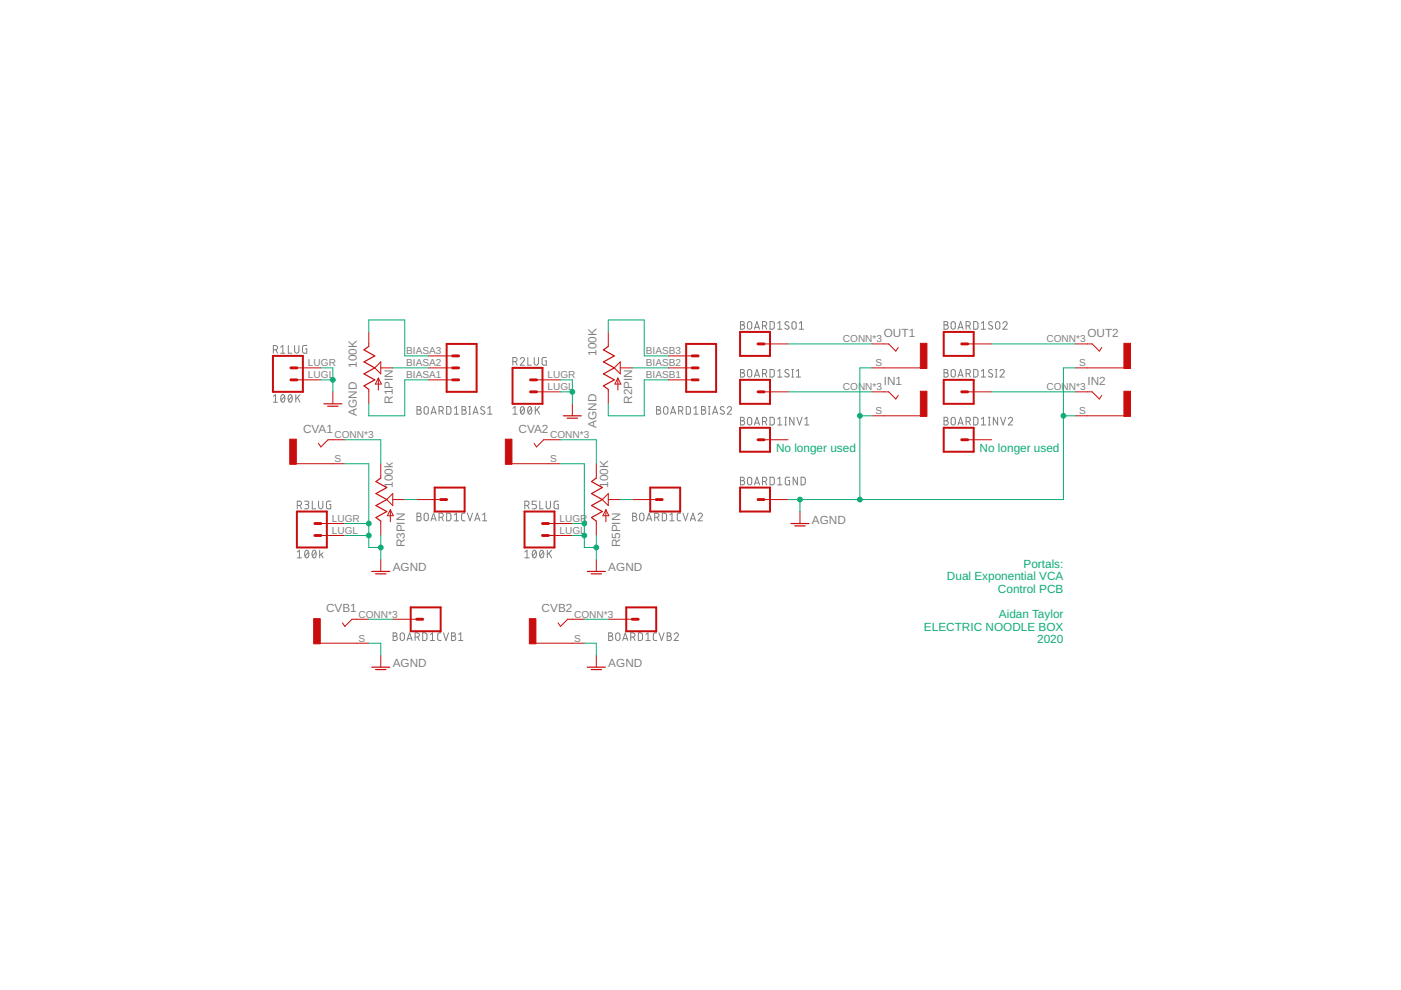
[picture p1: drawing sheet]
<?xml version="1.0" encoding="utf-8"?>
<!DOCTYPE eagle SYSTEM "eagle.dtd">
<eagle version="9.6.2">
<drawing>
<settings>
<setting alwaysvectorfont="no"/>
<setting verticaltext="up"/>
</settings>
<grid distance="0.1" unitdist="inch" unit="inch" style="lines" multiple="1" display="no" altdistance="0.01" altunitdist="inch" altunit="inch"/>
<schematic xreflabel="%F%N/%S.%C%R" xrefpart="/%S.%C%R">
<libraries>
<library name="ElectricNoodleBox">
<symbols>
<symbol name="CONN_03">
<wire x1="3.81" y1="-5.08" x2="-2.54" y2="-5.08" width="0.4064" layer="94"/>
<wire x1="1.27" y1="2.54" x2="2.54" y2="2.54" width="0.6096" layer="94"/>
<wire x1="1.27" y1="0" x2="2.54" y2="0" width="0.6096" layer="94"/>
<wire x1="1.27" y1="-2.54" x2="2.54" y2="-2.54" width="0.6096" layer="94"/>
<wire x1="-2.54" y1="5.08" x2="-2.54" y2="-5.08" width="0.4064" layer="94"/>
<wire x1="3.81" y1="-5.08" x2="3.81" y2="5.08" width="0.4064" layer="94"/>
<wire x1="-2.54" y1="5.08" x2="3.81" y2="5.08" width="0.4064" layer="94"/>
<text x="-2.54" y="-7.366" size="1.778" layer="96" font="vector">&gt;VALUE</text>
<text x="-2.54" y="5.588" size="1.778" layer="95" font="vector">&gt;NAME</text>
<pin name="1" x="7.62" y="-2.54" visible="pad" length="middle" direction="pas" swaplevel="1" rot="R180"/>
<pin name="2" x="7.62" y="0" visible="pad" length="middle" direction="pas" swaplevel="1" rot="R180"/>
<pin name="3" x="7.62" y="2.54" visible="pad" length="middle" direction="pas" swaplevel="1" rot="R180"/>
</symbol>
<symbol name="CONN_01">
<wire x1="3.81" y1="-2.54" x2="-2.54" y2="-2.54" width="0.4064" layer="94"/>
<wire x1="1.27" y1="0" x2="2.54" y2="0" width="0.6096" layer="94"/>
<wire x1="-2.54" y1="2.54" x2="-2.54" y2="-2.54" width="0.4064" layer="94"/>
<wire x1="3.81" y1="-2.54" x2="3.81" y2="2.54" width="0.4064" layer="94"/>
<wire x1="-2.54" y1="2.54" x2="3.81" y2="2.54" width="0.4064" layer="94"/>
<text x="-2.54" y="-4.826" size="1.778" layer="96" font="vector">&gt;VALUE</text>
<text x="-2.54" y="3.048" size="1.778" layer="95" font="vector">&gt;NAME</text>
<pin name="1" x="7.62" y="0" visible="off" length="middle" direction="pas" swaplevel="1" rot="R180"/>
</symbol>
<symbol name="POT">
<wire x1="0" y1="-5.08" x2="0" y2="-4.572" width="0.1524" layer="94"/>
<wire x1="0" y1="-4.572" x2="-1.016" y2="-3.81" width="0.254" layer="94"/>
<wire x1="-1.016" y1="-3.81" x2="1.27" y2="-2.54" width="0.254" layer="94"/>
<wire x1="1.27" y1="-2.54" x2="-1.016" y2="-1.27" width="0.254" layer="94"/>
<wire x1="-1.016" y1="-1.27" x2="1.27" y2="0" width="0.254" layer="94"/>
<wire x1="1.27" y1="0" x2="-1.016" y2="1.27" width="0.254" layer="94"/>
<wire x1="-1.016" y1="1.27" x2="1.27" y2="2.54" width="0.254" layer="94"/>
<wire x1="1.27" y1="2.54" x2="-1.016" y2="3.81" width="0.254" layer="94"/>
<wire x1="-1.016" y1="3.81" x2="0" y2="4.572" width="0.254" layer="94"/>
<wire x1="0" y1="4.572" x2="0" y2="5.08" width="0.1524" layer="94"/>
<wire x1="1.27" y1="0" x2="2.54" y2="1.27" width="0.2032" layer="94"/>
<wire x1="2.54" y1="-1.27" x2="1.27" y2="0" width="0.2032" layer="94"/>
<wire x1="2.54" y1="1.27" x2="2.54" y2="-1.27" width="0.2032" layer="94"/>
<wire x1="2.032" y1="-4.699" x2="2.032" y2="-2.159" width="0.1524" layer="94"/>
<wire x1="2.032" y1="-2.159" x2="2.667" y2="-3.429" width="0.1524" layer="94"/>
<wire x1="2.667" y1="-3.429" x2="1.397" y2="-3.429" width="0.1524" layer="94"/>
<wire x1="1.397" y1="-3.429" x2="2.032" y2="-2.159" width="0.1524" layer="94"/>
<text x="5.08" y="-10.16" size="1.778" layer="95" rot="R90">&gt;NAME</text>
<text x="-2.54" y="-10.16" size="1.778" layer="95" rot="R90">&gt;Value</text>
<pin name="A" x="0" y="-7.62" visible="off" length="short" direction="pas" rot="R90"/>
<pin name="B" x="0" y="7.62" visible="off" length="short" direction="pas" rot="R270"/>
<pin name="W" x="5.08" y="0" visible="off" length="short" direction="pas" rot="R180"/>
</symbol>
<symbol name="CONN_02">
<wire x1="3.81" y1="-2.54" x2="-2.54" y2="-2.54" width="0.4064" layer="94"/>
<wire x1="1.27" y1="2.54" x2="2.54" y2="2.54" width="0.6096" layer="94"/>
<wire x1="1.27" y1="0" x2="2.54" y2="0" width="0.6096" layer="94"/>
<wire x1="-2.54" y1="5.08" x2="-2.54" y2="-2.54" width="0.4064" layer="94"/>
<wire x1="3.81" y1="-2.54" x2="3.81" y2="5.08" width="0.4064" layer="94"/>
<wire x1="-2.54" y1="5.08" x2="3.81" y2="5.08" width="0.4064" layer="94"/>
<text x="-2.54" y="-4.826" size="1.778" layer="96" font="vector">&gt;VALUE</text>
<text x="-2.54" y="5.588" size="1.778" layer="95" font="vector">&gt;NAME</text>
<pin name="1" x="7.62" y="0" visible="pad" length="middle" direction="pas" swaplevel="1" rot="R180"/>
<pin name="2" x="7.62" y="2.54" visible="pad" length="middle" direction="pas" swaplevel="1" rot="R180"/>
</symbol>
<symbol name="JACK">
<wire x1="-2.54" y1="2.54" x2="-1.524" y2="2.54" width="0.1524" layer="94"/>
<wire x1="-1.524" y1="2.54" x2="0" y2="1.016" width="0.1524" layer="94"/>
<wire x1="0" y1="1.016" x2="0.508" y2="1.778" width="0.1524" layer="94"/>
<wire x1="-2.54" y1="-2.54" x2="5.207" y2="-2.54" width="0.1524" layer="94"/>
<text x="-2.54" y="4.064" size="1.778" layer="95">&gt;NAME</text>
<text x="-2.54" y="-6.096" size="1.778" layer="96">&gt;VALUE</text>
<rectangle x1="5.207" y1="-2.667" x2="6.604" y2="2.667" layer="94"/>
<pin name="S" x="-5.08" y="-2.54" visible="pad" length="short" direction="pas"/>
<pin name="T" x="-5.08" y="2.54" visible="pad" length="short" direction="pas"/>
</symbol>
</symbols>
<devicesets>
<deviceset name="PORTALS_LINK" prefix="BOARD">
<gates>
<gate name="BIAS1" symbol="CONN_03" x="-12.7" y="33.02"/>
<gate name="CVA1" symbol="CONN_01" x="-12.7" y="17.78"/>
<gate name="CVB1" symbol="CONN_01" x="-12.7" y="5.08"/>
<gate name="SO1" symbol="CONN_01" x="-12.7" y="-7.62"/>
<gate name="SI1" symbol="CONN_01" x="-12.7" y="-20.32"/>
<gate name="INV1" symbol="CONN_01" x="-12.7" y="-33.02"/>
<gate name="BIAS2" symbol="CONN_03" x="12.7" y="33.02"/>
<gate name="CVA2" symbol="CONN_01" x="12.7" y="17.78"/>
<gate name="CVB2" symbol="CONN_01" x="12.7" y="5.08"/>
<gate name="SO2" symbol="CONN_01" x="12.7" y="-7.62"/>
<gate name="SI2" symbol="CONN_01" x="12.7" y="-20.32"/>
<gate name="INV2" symbol="CONN_01" x="12.7" y="-33.02"/>
<gate name="GND" symbol="CONN_01" x="33.02" y="2.54"/>
</gates>
<devices>
<device name="" package="PORTALS">
<connects>
<connect gate="BIAS1" pin="1" pad="BIASA1"/>
<connect gate="BIAS1" pin="2" pad="BIASA2"/>
<connect gate="BIAS1" pin="3" pad="BIASA3"/>
<connect gate="BIAS2" pin="1" pad="BIASB1"/>
<connect gate="BIAS2" pin="2" pad="BIASB2"/>
<connect gate="BIAS2" pin="3" pad="BIASB3"/>
<connect gate="CVA1" pin="1" pad="CVA1"/>
<connect gate="CVA2" pin="1" pad="CVIB1"/>
<connect gate="CVB1" pin="1" pad="CVA2"/>
<connect gate="CVB2" pin="1" pad="CVIB2"/>
<connect gate="GND" pin="1" pad="G1 G2 G3 G4"/>
<connect gate="INV1" pin="1" pad="INVA"/>
<connect gate="INV2" pin="1" pad="INVB"/>
<connect gate="SI1" pin="1" pad="SIA"/>
<connect gate="SI2" pin="1" pad="SIB"/>
<connect gate="SO1" pin="1" pad="SOA"/>
<connect gate="SO2" pin="1" pad="SOB"/>
</connects>
<technologies>
<technology name=""/>
</technologies>
</device>
</devices>
</deviceset>
<deviceset name="POTENTIOMETER" prefix="R" uservalue="yes">
<gates>
<gate name="PIN" symbol="POT" x="0" y="0"/>
<gate name="LUG" symbol="CONN_02" x="-22.86" y="-2.54"/>
</gates>
<devices>
<device name="" package="ALPHA_RV09_9MMPOT">
<connects>
<connect gate="LUG" pin="1" pad="LUGL"/>
<connect gate="LUG" pin="2" pad="LUGR"/>
<connect gate="PIN" pin="A" pad="C1"/>
<connect gate="PIN" pin="B" pad="C3"/>
<connect gate="PIN" pin="W" pad="C2"/>
</connects>
<technologies>
<technology name=""/>
</technologies>
</device>
</devices>
</deviceset>
<deviceset name="COMBI-JACK" prefix="J">
<gates>
<gate name="G$1" symbol="JACK" x="0" y="0"/>
</gates>
<devices>
<device name="STANDARD" package="COMBOJACK_PANEL">
<connects>
<connect gate="G$1" pin="S" pad="S"/>
<connect gate="G$1" pin="T" pad="CONN T1 T2"/>
</connects>
<technologies>
<technology name=""/>
</technologies>
</device>
<device name="CINCHNANA" package="NEWCOMBOJACK_PANEL">
<connects>
<connect gate="G$1" pin="S" pad="S"/>
<connect gate="G$1" pin="T" pad="CONN T1 T2"/>
</connects>
<technologies>
<technology name=""/>
</technologies>
</device>
</devices>
</deviceset>
</devicesets>
</library>
<library name="supply1">
<symbols>
<symbol name="AGND">
<wire x1="-1.905" y1="0" x2="1.905" y2="0" width="0.254" layer="94"/>
<wire x1="-1.0922" y1="-0.508" x2="1.0922" y2="-0.508" width="0.254" layer="94"/>
<text x="-2.54" y="-5.08" size="1.778" layer="96" rot="R90">&gt;VALUE</text>
<pin name="AGND" x="0" y="2.54" visible="off" length="short" direction="sup" rot="R270"/>
</symbol>
</symbols>
<devicesets>
<deviceset name="AGND" prefix="AGND">
<gates>
<gate name="VR1" symbol="AGND" x="0" y="0"/>
</gates>
<devices>
<device name="">
<technologies>
<technology name=""/>
</technologies>
</device>
</devices>
</deviceset>
</devicesets>
</library>
</libraries>
<attributes>
</attributes>
<variantdefs>
</variantdefs>
<classes>
<class number="0" name="default" width="0" drill="0">
</class>
</classes>
<parts>
<part name="BOARD1" library="ElectricNoodleBox" deviceset="PORTALS_LINK" device=""/>
<part name="R1" library="ElectricNoodleBox" deviceset="POTENTIOMETER" device="" value="100K"/>
<part name="R2" library="ElectricNoodleBox" deviceset="POTENTIOMETER" device="" value="100K"/>
<part name="R3" library="ElectricNoodleBox" deviceset="POTENTIOMETER" device="" value="100k"/>
<part name="R5" library="ElectricNoodleBox" deviceset="POTENTIOMETER" device="" value="100K"/>
<part name="AGND2" library="supply1" deviceset="AGND" device=""/>
<part name="AGND3" library="supply1" deviceset="AGND" device=""/>
<part name="AGND5" library="supply1" deviceset="AGND" device=""/>
<part name="AGND6" library="supply1" deviceset="AGND" device=""/>
<part name="AGND7" library="supply1" deviceset="AGND" device=""/>
<part name="CVA1" library="ElectricNoodleBox" deviceset="COMBI-JACK" device="CINCHNANA"/>
<part name="CVB1" library="ElectricNoodleBox" deviceset="COMBI-JACK" device="CINCHNANA"/>
<part name="AGND1" library="supply1" deviceset="AGND" device=""/>
<part name="CVA2" library="ElectricNoodleBox" deviceset="COMBI-JACK" device="CINCHNANA"/>
<part name="CVB2" library="ElectricNoodleBox" deviceset="COMBI-JACK" device="CINCHNANA"/>
<part name="AGND4" library="supply1" deviceset="AGND" device=""/>
<part name="OUT1" library="ElectricNoodleBox" deviceset="COMBI-JACK" device="CINCHNANA"/>
<part name="IN1" library="ElectricNoodleBox" deviceset="COMBI-JACK" device="CINCHNANA"/>
<part name="OUT2" library="ElectricNoodleBox" deviceset="COMBI-JACK" device="CINCHNANA"/>
<part name="IN2" library="ElectricNoodleBox" deviceset="COMBI-JACK" device="CINCHNANA"/>
</parts>
<sheets>
<sheet>
<plain>
<text x="149.86" y="43.18" size="1.778" layer="91" align="bottom-right">Portals:
Dual Exponential VCA
Control PCB

Aidan Taylor
ELECTRIC NOODLE BOX
2020</text>
<text x="88.9" y="83.82" size="1.778" layer="91">No longer used</text>
<text x="132.08" y="83.82" size="1.778" layer="91">No longer used</text>
</plain>
<instances>
<instance part="BOARD1" gate="BIAS1" x="22.86" y="101.6" smashed="yes" rot="MR0">
<attribute name="NAME" x="12.7" y="93.472" size="1.778" layer="95" font="vector" rot="MR180"/>
</instance>
<instance part="BOARD1" gate="CVA1" x="20.32" y="73.66" smashed="yes" rot="R180">
<attribute name="NAME" x="12.7" y="69.088" size="1.778" layer="95" font="vector"/>
</instance>
<instance part="BOARD1" gate="CVB1" x="15.24" y="48.26" smashed="yes" rot="R180">
<attribute name="NAME" x="7.62" y="43.688" size="1.778" layer="95" font="vector"/>
</instance>
<instance part="BOARD1" gate="SO1" x="83.82" y="106.68" smashed="yes">
<attribute name="NAME" x="81.28" y="109.728" size="1.778" layer="95" font="vector"/>
</instance>
<instance part="BOARD1" gate="SI1" x="83.82" y="96.52" smashed="yes">
<attribute name="NAME" x="81.28" y="99.568" size="1.778" layer="95" font="vector"/>
</instance>
<instance part="BOARD1" gate="INV1" x="83.82" y="86.36" smashed="yes">
<attribute name="NAME" x="81.28" y="89.408" size="1.778" layer="95" font="vector"/>
</instance>
<instance part="BOARD1" gate="BIAS2" x="73.66" y="101.6" smashed="yes" rot="MR0">
<attribute name="NAME" x="63.5" y="93.472" size="1.778" layer="95" font="vector" rot="MR180"/>
</instance>
<instance part="BOARD1" gate="CVA2" x="66.04" y="73.66" smashed="yes" rot="R180">
<attribute name="NAME" x="58.42" y="69.088" size="1.778" layer="95" font="vector"/>
</instance>
<instance part="BOARD1" gate="CVB2" x="60.96" y="48.26" smashed="yes" rot="R180">
<attribute name="NAME" x="53.34" y="43.688" size="1.778" layer="95" font="vector"/>
</instance>
<instance part="BOARD1" gate="SO2" x="127" y="106.68" smashed="yes">
<attribute name="NAME" x="124.46" y="109.728" size="1.778" layer="95" font="vector"/>
</instance>
<instance part="BOARD1" gate="SI2" x="127" y="96.52" smashed="yes">
<attribute name="NAME" x="124.46" y="99.568" size="1.778" layer="95" font="vector"/>
</instance>
<instance part="BOARD1" gate="INV2" x="127" y="86.36" smashed="yes">
<attribute name="NAME" x="124.46" y="89.408" size="1.778" layer="95" font="vector"/>
</instance>
<instance part="BOARD1" gate="GND" x="83.82" y="73.66" smashed="yes">
<attribute name="NAME" x="81.28" y="76.708" size="1.778" layer="95" font="vector"/>
</instance>
<instance part="R1" gate="PIN" x="2.54" y="101.6" smashed="yes">
<attribute name="NAME" x="7.62" y="93.98" size="1.778" layer="95" rot="R90"/>
<attribute name="VALUE" x="0" y="101.6" size="1.778" layer="95" rot="R90"/>
</instance>
<instance part="R1" gate="LUG" x="-15.24" y="99.06" smashed="yes">
<attribute name="VALUE" x="-17.78" y="94.234" size="1.778" layer="96" font="vector"/>
<attribute name="NAME" x="-17.78" y="104.648" size="1.778" layer="95" font="vector"/>
</instance>
<instance part="R2" gate="PIN" x="53.34" y="101.6" smashed="yes">
<attribute name="NAME" x="58.42" y="93.98" size="1.778" layer="95" rot="R90"/>
<attribute name="VALUE" x="50.8" y="104.14" size="1.778" layer="95" rot="R90"/>
</instance>
<instance part="R2" gate="LUG" x="35.56" y="96.52" smashed="yes">
<attribute name="VALUE" x="33.02" y="91.694" size="1.778" layer="96" font="vector"/>
<attribute name="NAME" x="33.02" y="102.108" size="1.778" layer="95" font="vector"/>
</instance>
<instance part="R3" gate="PIN" x="5.08" y="73.66" smashed="yes">
<attribute name="NAME" x="10.16" y="63.5" size="1.778" layer="95" rot="R90"/>
<attribute name="VALUE" x="7.62" y="76.2" size="1.778" layer="95" rot="R90"/>
</instance>
<instance part="R3" gate="LUG" x="-10.16" y="66.04" smashed="yes">
<attribute name="VALUE" x="-12.7" y="61.214" size="1.778" layer="96" font="vector"/>
<attribute name="NAME" x="-12.7" y="71.628" size="1.778" layer="95" font="vector"/>
</instance>
<instance part="R5" gate="PIN" x="50.8" y="73.66" smashed="yes">
<attribute name="NAME" x="55.88" y="63.5" size="1.778" layer="95" rot="R90"/>
<attribute name="VALUE" x="53.34" y="76.2" size="1.778" layer="95" rot="R90"/>
</instance>
<instance part="R5" gate="LUG" x="38.1" y="66.04" smashed="yes">
<attribute name="VALUE" x="35.56" y="61.214" size="1.778" layer="96" font="vector"/>
<attribute name="NAME" x="35.56" y="71.628" size="1.778" layer="95" font="vector"/>
</instance>
<instance part="AGND2" gate="VR1" x="5.08" y="58.42" smashed="yes">
<attribute name="VALUE" x="7.62" y="58.42" size="1.778" layer="96"/>
</instance>
<instance part="AGND3" gate="VR1" x="-5.08" y="93.98" smashed="yes">
<attribute name="VALUE" x="0" y="91.44" size="1.778" layer="96" rot="R90"/>
</instance>
<instance part="AGND5" gate="VR1" x="50.8" y="58.42" smashed="yes">
<attribute name="VALUE" x="53.34" y="58.42" size="1.778" layer="96"/>
</instance>
<instance part="AGND6" gate="VR1" x="45.72" y="91.44" smashed="yes">
<attribute name="VALUE" x="50.8" y="88.9" size="1.778" layer="96" rot="R90"/>
</instance>
<instance part="AGND7" gate="VR1" x="93.98" y="68.58" smashed="yes">
<attribute name="VALUE" x="96.52" y="68.58" size="1.778" layer="96"/>
</instance>
<instance part="CVA1" gate="G$1" x="-7.62" y="83.82" smashed="yes" rot="MR0">
<attribute name="NAME" x="-5.08" y="87.884" size="1.778" layer="95" rot="MR0"/>
</instance>
<instance part="CVB1" gate="G$1" x="-2.54" y="45.72" smashed="yes" rot="MR0">
<attribute name="NAME" x="0" y="49.784" size="1.778" layer="95" rot="MR0"/>
</instance>
<instance part="AGND1" gate="VR1" x="5.08" y="38.1" smashed="yes">
<attribute name="VALUE" x="7.62" y="38.1" size="1.778" layer="96"/>
</instance>
<instance part="CVA2" gate="G$1" x="38.1" y="83.82" smashed="yes" rot="MR0">
<attribute name="NAME" x="40.64" y="87.884" size="1.778" layer="95" rot="MR0"/>
</instance>
<instance part="CVB2" gate="G$1" x="43.18" y="45.72" smashed="yes" rot="MR0">
<attribute name="NAME" x="45.72" y="49.784" size="1.778" layer="95" rot="MR0"/>
</instance>
<instance part="AGND4" gate="VR1" x="50.8" y="38.1" smashed="yes">
<attribute name="VALUE" x="53.34" y="38.1" size="1.778" layer="96"/>
</instance>
<instance part="OUT1" gate="G$1" x="114.3" y="104.14" smashed="yes">
<attribute name="NAME" x="111.76" y="108.204" size="1.778" layer="95"/>
</instance>
<instance part="IN1" gate="G$1" x="114.3" y="93.98" smashed="yes">
<attribute name="NAME" x="111.76" y="98.044" size="1.778" layer="95"/>
</instance>
<instance part="OUT2" gate="G$1" x="157.48" y="104.14" smashed="yes">
<attribute name="NAME" x="154.94" y="108.204" size="1.778" layer="95"/>
</instance>
<instance part="IN2" gate="G$1" x="157.48" y="93.98" smashed="yes">
<attribute name="NAME" x="154.94" y="98.044" size="1.778" layer="95"/>
</instance>
</instances>
<busses>
</busses>
<nets>
<net name="AGND" class="0">
<segment>
<pinref part="R3" gate="LUG" pin="2"/>
<wire x1="-2.54" y1="68.58" x2="2.54" y2="68.58" width="0.1524" layer="91"/>
<wire x1="2.54" y1="68.58" x2="2.54" y2="66.04" width="0.1524" layer="91"/>
<wire x1="2.54" y1="66.04" x2="2.54" y2="63.5" width="0.1524" layer="91"/>
<wire x1="2.54" y1="63.5" x2="5.08" y2="63.5" width="0.1524" layer="91"/>
<pinref part="R3" gate="PIN" pin="A"/>
<wire x1="5.08" y1="63.5" x2="5.08" y2="66.04" width="0.1524" layer="91"/>
<pinref part="AGND2" gate="VR1" pin="AGND"/>
<wire x1="5.08" y1="63.5" x2="5.08" y2="60.96" width="0.1524" layer="91"/>
<junction x="5.08" y="63.5"/>
<pinref part="R3" gate="LUG" pin="1"/>
<wire x1="-2.54" y1="66.04" x2="2.54" y2="66.04" width="0.1524" layer="91"/>
<junction x="2.54" y="66.04"/>
<pinref part="CVA1" gate="G$1" pin="S"/>
<wire x1="-2.54" y1="81.28" x2="2.54" y2="81.28" width="0.1524" layer="91"/>
<wire x1="2.54" y1="81.28" x2="2.54" y2="68.58" width="0.1524" layer="91"/>
<junction x="2.54" y="68.58"/>
</segment>
<segment>
<pinref part="R1" gate="LUG" pin="2"/>
<wire x1="-7.62" y1="101.6" x2="-5.08" y2="101.6" width="0.1524" layer="91"/>
<pinref part="AGND3" gate="VR1" pin="AGND"/>
<wire x1="-5.08" y1="101.6" x2="-5.08" y2="99.06" width="0.1524" layer="91"/>
<pinref part="R1" gate="LUG" pin="1"/>
<wire x1="-5.08" y1="99.06" x2="-5.08" y2="96.52" width="0.1524" layer="91"/>
<wire x1="-7.62" y1="99.06" x2="-5.08" y2="99.06" width="0.1524" layer="91"/>
<junction x="-5.08" y="99.06"/>
</segment>
<segment>
<pinref part="R5" gate="PIN" pin="A"/>
<pinref part="AGND5" gate="VR1" pin="AGND"/>
<wire x1="50.8" y1="66.04" x2="50.8" y2="63.5" width="0.1524" layer="91"/>
<pinref part="R5" gate="LUG" pin="2"/>
<wire x1="50.8" y1="63.5" x2="50.8" y2="60.96" width="0.1524" layer="91"/>
<wire x1="45.72" y1="68.58" x2="48.26" y2="68.58" width="0.1524" layer="91"/>
<wire x1="48.26" y1="68.58" x2="48.26" y2="66.04" width="0.1524" layer="91"/>
<wire x1="48.26" y1="66.04" x2="48.26" y2="63.5" width="0.1524" layer="91"/>
<wire x1="48.26" y1="63.5" x2="50.8" y2="63.5" width="0.1524" layer="91"/>
<junction x="50.8" y="63.5"/>
<pinref part="R5" gate="LUG" pin="1"/>
<wire x1="45.72" y1="66.04" x2="48.26" y2="66.04" width="0.1524" layer="91"/>
<junction x="48.26" y="66.04"/>
<pinref part="CVA2" gate="G$1" pin="S"/>
<wire x1="43.18" y1="81.28" x2="48.26" y2="81.28" width="0.1524" layer="91"/>
<wire x1="48.26" y1="81.28" x2="48.26" y2="68.58" width="0.1524" layer="91"/>
<junction x="48.26" y="68.58"/>
</segment>
<segment>
<pinref part="R2" gate="LUG" pin="1"/>
<wire x1="43.18" y1="96.52" x2="45.72" y2="96.52" width="0.1524" layer="91"/>
<pinref part="AGND6" gate="VR1" pin="AGND"/>
<wire x1="45.72" y1="96.52" x2="45.72" y2="93.98" width="0.1524" layer="91"/>
<pinref part="R2" gate="LUG" pin="2"/>
<wire x1="43.18" y1="99.06" x2="45.72" y2="99.06" width="0.1524" layer="91"/>
<wire x1="45.72" y1="99.06" x2="45.72" y2="96.52" width="0.1524" layer="91"/>
<junction x="45.72" y="96.52"/>
</segment>
<segment>
<pinref part="BOARD1" gate="GND" pin="1"/>
<wire x1="91.44" y1="73.66" x2="93.98" y2="73.66" width="0.1524" layer="91"/>
<pinref part="AGND7" gate="VR1" pin="AGND"/>
<wire x1="93.98" y1="73.66" x2="93.98" y2="71.12" width="0.1524" layer="91"/>
<wire x1="93.98" y1="73.66" x2="106.68" y2="73.66" width="0.1524" layer="91"/>
<junction x="93.98" y="73.66"/>
<pinref part="OUT1" gate="G$1" pin="S"/>
<wire x1="109.22" y1="101.6" x2="106.68" y2="101.6" width="0.1524" layer="91"/>
<wire x1="106.68" y1="101.6" x2="106.68" y2="91.44" width="0.1524" layer="91"/>
<pinref part="IN1" gate="G$1" pin="S"/>
<wire x1="106.68" y1="91.44" x2="109.22" y2="91.44" width="0.1524" layer="91"/>
<wire x1="106.68" y1="73.66" x2="106.68" y2="91.44" width="0.1524" layer="91"/>
<junction x="106.68" y="91.44"/>
<wire x1="106.68" y1="73.66" x2="149.86" y2="73.66" width="0.1524" layer="91"/>
<junction x="106.68" y="73.66"/>
<pinref part="OUT2" gate="G$1" pin="S"/>
<wire x1="152.4" y1="101.6" x2="149.86" y2="101.6" width="0.1524" layer="91"/>
<wire x1="149.86" y1="101.6" x2="149.86" y2="91.44" width="0.1524" layer="91"/>
<pinref part="IN2" gate="G$1" pin="S"/>
<wire x1="149.86" y1="91.44" x2="152.4" y2="91.44" width="0.1524" layer="91"/>
<wire x1="149.86" y1="73.66" x2="149.86" y2="91.44" width="0.1524" layer="91"/>
<junction x="149.86" y="91.44"/>
</segment>
<segment>
<pinref part="CVB1" gate="G$1" pin="S"/>
<wire x1="2.54" y1="43.18" x2="5.08" y2="43.18" width="0.1524" layer="91"/>
<pinref part="AGND1" gate="VR1" pin="AGND"/>
<wire x1="5.08" y1="43.18" x2="5.08" y2="40.64" width="0.1524" layer="91"/>
</segment>
<segment>
<pinref part="CVB2" gate="G$1" pin="S"/>
<wire x1="48.26" y1="43.18" x2="50.8" y2="43.18" width="0.1524" layer="91"/>
<pinref part="AGND4" gate="VR1" pin="AGND"/>
<wire x1="50.8" y1="40.64" x2="50.8" y2="43.18" width="0.1524" layer="91"/>
</segment>
</net>
<net name="N$4" class="0">
<segment>
<pinref part="R3" gate="PIN" pin="W"/>
<pinref part="BOARD1" gate="CVA1" pin="1"/>
<wire x1="10.16" y1="73.66" x2="12.7" y2="73.66" width="0.1524" layer="91"/>
</segment>
</net>
<net name="N$3" class="0">
<segment>
<pinref part="R3" gate="PIN" pin="B"/>
<wire x1="5.08" y1="86.36" x2="5.08" y2="81.28" width="0.1524" layer="91"/>
<pinref part="CVA1" gate="G$1" pin="T"/>
<wire x1="-2.54" y1="86.36" x2="5.08" y2="86.36" width="0.1524" layer="91"/>
</segment>
</net>
<net name="N$6" class="0">
<segment>
<pinref part="R1" gate="PIN" pin="A"/>
<wire x1="2.54" y1="93.98" x2="2.54" y2="91.44" width="0.1524" layer="91"/>
<wire x1="2.54" y1="91.44" x2="10.16" y2="91.44" width="0.1524" layer="91"/>
<wire x1="10.16" y1="91.44" x2="10.16" y2="99.06" width="0.1524" layer="91"/>
<pinref part="BOARD1" gate="BIAS1" pin="1"/>
<wire x1="10.16" y1="99.06" x2="15.24" y2="99.06" width="0.1524" layer="91"/>
</segment>
</net>
<net name="N$5" class="0">
<segment>
<pinref part="R1" gate="PIN" pin="W"/>
<pinref part="BOARD1" gate="BIAS1" pin="2"/>
<wire x1="7.62" y1="101.6" x2="15.24" y2="101.6" width="0.1524" layer="91"/>
</segment>
</net>
<net name="N$7" class="0">
<segment>
<pinref part="R1" gate="PIN" pin="B"/>
<wire x1="2.54" y1="109.22" x2="2.54" y2="111.76" width="0.1524" layer="91"/>
<wire x1="2.54" y1="111.76" x2="10.16" y2="111.76" width="0.1524" layer="91"/>
<wire x1="10.16" y1="111.76" x2="10.16" y2="104.14" width="0.1524" layer="91"/>
<pinref part="BOARD1" gate="BIAS1" pin="3"/>
<wire x1="10.16" y1="104.14" x2="15.24" y2="104.14" width="0.1524" layer="91"/>
</segment>
</net>
<net name="N$8" class="0">
<segment>
<pinref part="BOARD1" gate="SO1" pin="1"/>
<wire x1="91.44" y1="106.68" x2="109.22" y2="106.68" width="0.1524" layer="91"/>
<pinref part="OUT1" gate="G$1" pin="T"/>
</segment>
</net>
<net name="N$11" class="0">
<segment>
<pinref part="R5" gate="PIN" pin="B"/>
<wire x1="50.8" y1="86.36" x2="50.8" y2="81.28" width="0.1524" layer="91"/>
<pinref part="CVA2" gate="G$1" pin="T"/>
<wire x1="43.18" y1="86.36" x2="50.8" y2="86.36" width="0.1524" layer="91"/>
</segment>
</net>
<net name="N$14" class="0">
<segment>
<pinref part="R5" gate="PIN" pin="W"/>
<pinref part="BOARD1" gate="CVA2" pin="1"/>
<wire x1="55.88" y1="73.66" x2="58.42" y2="73.66" width="0.1524" layer="91"/>
</segment>
</net>
<net name="N$15" class="0">
<segment>
<pinref part="R2" gate="PIN" pin="A"/>
<wire x1="53.34" y1="93.98" x2="53.34" y2="91.44" width="0.1524" layer="91"/>
<wire x1="53.34" y1="91.44" x2="60.96" y2="91.44" width="0.1524" layer="91"/>
<wire x1="60.96" y1="91.44" x2="60.96" y2="99.06" width="0.1524" layer="91"/>
<pinref part="BOARD1" gate="BIAS2" pin="1"/>
<wire x1="60.96" y1="99.06" x2="66.04" y2="99.06" width="0.1524" layer="91"/>
</segment>
</net>
<net name="N$16" class="0">
<segment>
<pinref part="R2" gate="PIN" pin="W"/>
<pinref part="BOARD1" gate="BIAS2" pin="2"/>
<wire x1="58.42" y1="101.6" x2="66.04" y2="101.6" width="0.1524" layer="91"/>
</segment>
</net>
<net name="N$17" class="0">
<segment>
<pinref part="BOARD1" gate="BIAS2" pin="3"/>
<wire x1="66.04" y1="104.14" x2="60.96" y2="104.14" width="0.1524" layer="91"/>
<wire x1="60.96" y1="104.14" x2="60.96" y2="111.76" width="0.1524" layer="91"/>
<wire x1="60.96" y1="111.76" x2="53.34" y2="111.76" width="0.1524" layer="91"/>
<pinref part="R2" gate="PIN" pin="B"/>
<wire x1="53.34" y1="111.76" x2="53.34" y2="109.22" width="0.1524" layer="91"/>
</segment>
</net>
<net name="N$19" class="0">
<segment>
<pinref part="BOARD1" gate="SO2" pin="1"/>
<pinref part="OUT2" gate="G$1" pin="T"/>
<wire x1="134.62" y1="106.68" x2="152.4" y2="106.68" width="0.1524" layer="91"/>
</segment>
</net>
<net name="N$1" class="0">
<segment>
<pinref part="BOARD1" gate="CVB1" pin="1"/>
<wire x1="2.54" y1="48.26" x2="7.62" y2="48.26" width="0.1524" layer="91"/>
<pinref part="CVB1" gate="G$1" pin="T"/>
</segment>
</net>
<net name="N$2" class="0">
<segment>
<pinref part="BOARD1" gate="CVB2" pin="1"/>
<wire x1="48.26" y1="48.26" x2="53.34" y2="48.26" width="0.1524" layer="91"/>
<pinref part="CVB2" gate="G$1" pin="T"/>
</segment>
</net>
<net name="N$9" class="0">
<segment>
<pinref part="BOARD1" gate="SI1" pin="1"/>
<pinref part="IN1" gate="G$1" pin="T"/>
<wire x1="91.44" y1="96.52" x2="109.22" y2="96.52" width="0.1524" layer="91"/>
</segment>
</net>
<net name="N$10" class="0">
<segment>
<pinref part="BOARD1" gate="SI2" pin="1"/>
<pinref part="IN2" gate="G$1" pin="T"/>
<wire x1="134.62" y1="96.52" x2="152.4" y2="96.52" width="0.1524" layer="91"/>
</segment>
</net>
</nets>
</sheet>
</sheets>
</schematic>
</drawing>
<compatibility>
<note version="6.3" minversion="6.2.2" severity="warning">
Since Version 6.2.2 text objects can contain more than one line,
which will not be processed correctly with this version.
</note>
<note version="8.2" severity="warning">
Since Version 8.2, EAGLE supports online libraries. The ids
of those online libraries will not be understood (or retained)
with this version.
</note>
<note version="8.3" severity="warning">
Since Version 8.3, EAGLE supports URNs for individual library
assets (packages, symbols, and devices). The URNs of those assets
will not be understood (or retained) with this version.
</note>
</compatibility>
</eagle>
